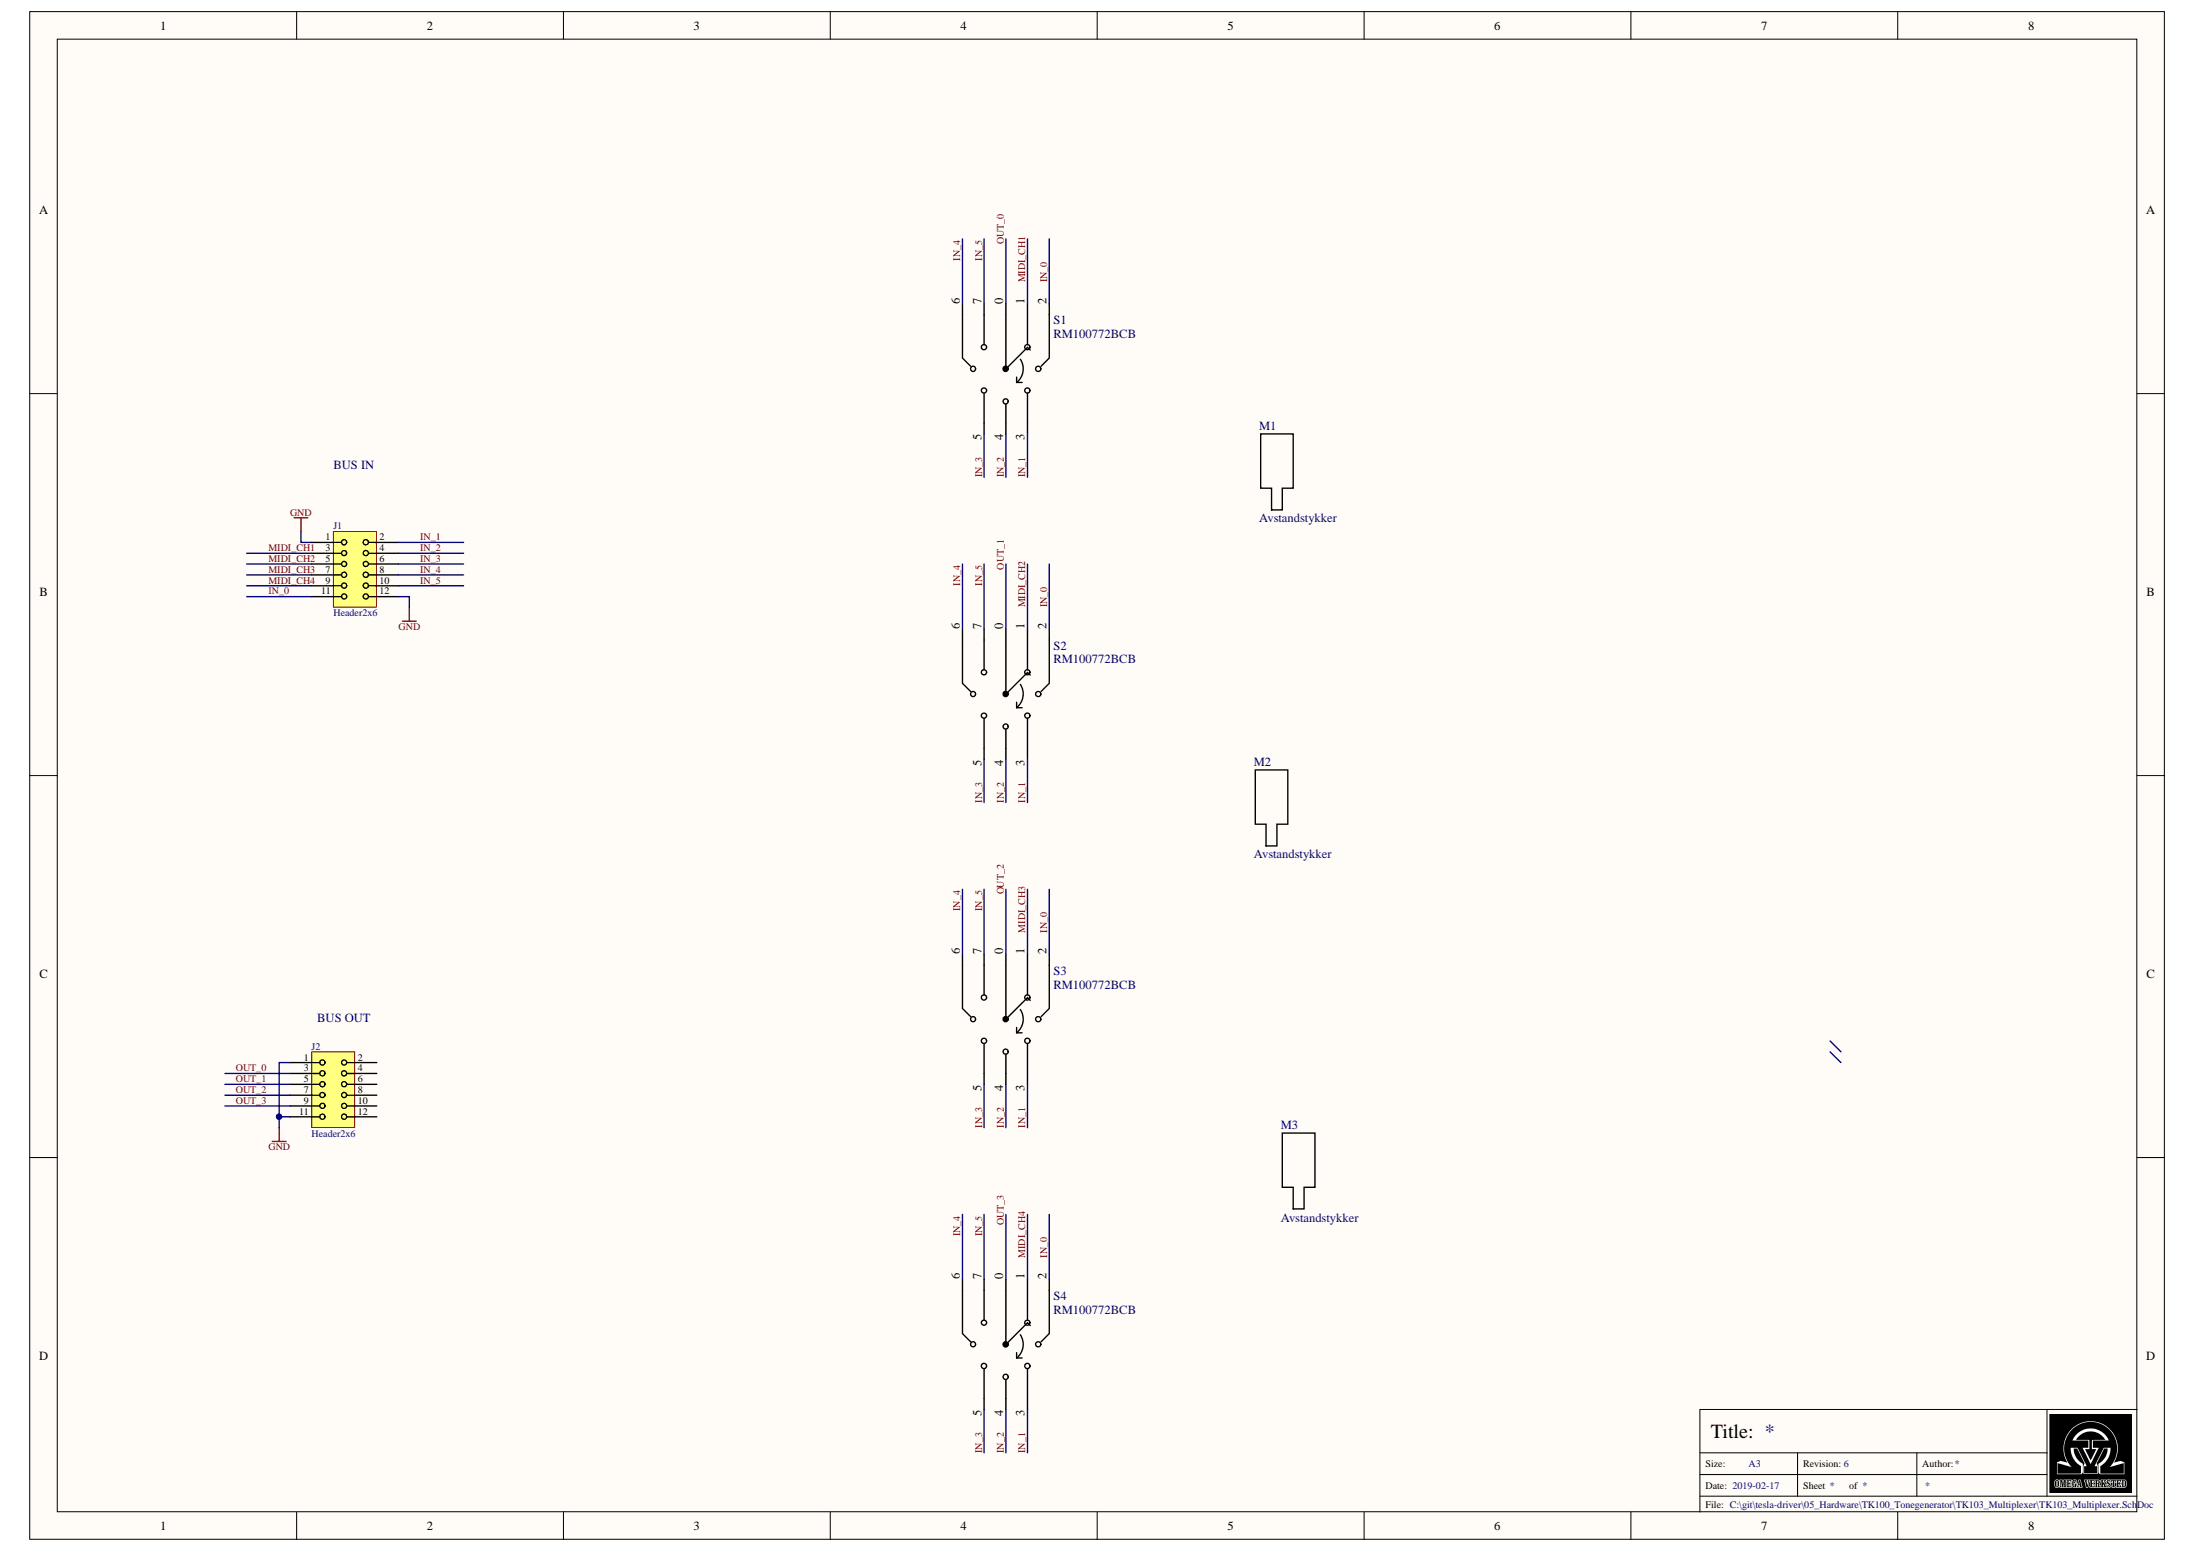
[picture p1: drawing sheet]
# Altium project TK103_Multiplexer.PrjPCB
1 sheet, 9 parts. Net scope: global (net labels, ports and power ports of the same name join across sheets).
Board file: TK103_Multiplexer.PcbDoc

## Sheet TK103_Multiplexer.SchDoc
size A3; Revision: 6

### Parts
J1  Header2x6  [HDRV12W64P254_2X6_Shrouded]
J2  Header2x6  [HDRV12W64P254_2X6_Shrouded]
M1  Avstandstykker  [M3_Spacer_Inverted]
M2  Avstandstykker  [M3_Spacer_Inverted]
M3  Avstandstykker  [M3_Spacer_Inverted]
S1  RM100772BCB  [RM100772BCB]
S2  RM100772BCB  [RM100772BCB]
S3  RM100772BCB  [RM100772BCB]
S4  RM100772BCB  [RM100772BCB]

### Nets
GND: J1.1 J1.12 J2.1 J2.11
IN_0: J1.11 S1.2 S2.2 S3.2 S4.2
IN_1: J1.2 S1.3 S2.3 S3.3 S4.3
IN_2: J1.4 S1.4 S2.4 S3.4 S4.4
IN_3: J1.6 S1.5 S2.5 S3.5 S4.5
IN_4: J1.8 S1.6 S2.6 S3.6 S4.6
IN_5: J1.10 S1.7 S2.7 S3.7 S4.7
MIDI_CH1: J1.3 S1.1
MIDI_CH2: J1.5 S2.1
MIDI_CH3: J1.7 S3.1
MIDI_CH4: J1.9 S4.1
OUT_0: J2.3 S1.0
OUT_1: J2.5 S2.0
OUT_2: J2.7 S3.0
OUT_3: J2.9 S4.0

Not connected (* = marked no-connect by the designer): J2 2 4 6 8 10 12

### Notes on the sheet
- BUS IN
- (near J2) BUS OUT
